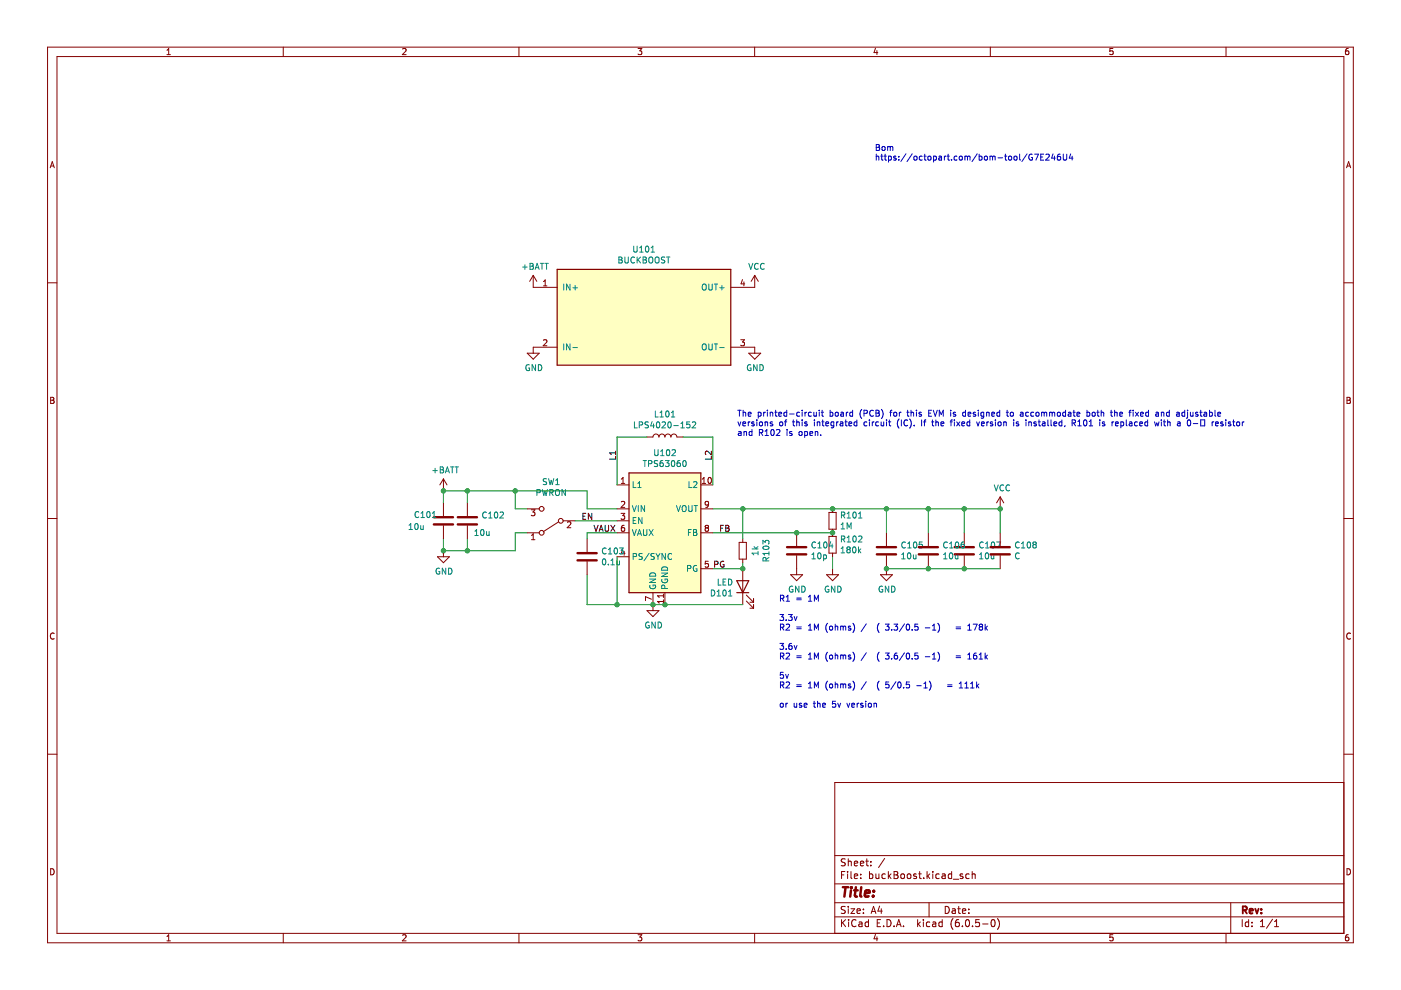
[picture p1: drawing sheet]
(kicad_sch (version 20211123) (generator eeschema)

 (paper "A4")

 (lib_symbols
  (symbol "Accelerando:BUCKBOOST" (pin_names (offset 1.016)) (in_bom yes) (on_board yes)
   (property "Reference" "U" (id 0) (at 0 2.54 0) (effects (font (size 1.27 1.27))))
   (property "Value" "BUCKBOOST" (id 1) (at 0 -1.27 0) (effects (font (size 1.27 1.27))))
   (property "Footprint" "" (id 2) (at -2.54 3.81 0) (effects (font (size 1.27 1.27)) hide))
   (property "Datasheet" "" (id 3) (at -2.54 3.81 0) (effects (font (size 1.27 1.27)) hide))
   (symbol "BUCKBOOST_0_1"
    (rectangle (start -17.78 10.16) (end 19.05 -10.16) (stroke (width 0.254) (type default) (color 0 0 0 0)) (fill (type background))))
   (symbol "BUCKBOOST_1_1"
    (pin power_in line (at -22.86 6.35 0) (length 5.08) (name "IN+" (effects (font (size 1.27 1.27)))) (number "1" (effects (font (size 1.27 1.27)))))
    (pin power_in line (at -22.86 -6.35 0) (length 5.08) (name "IN-" (effects (font (size 1.27 1.27)))) (number "2" (effects (font (size 1.27 1.27)))))
    (pin power_out line (at 24.13 -6.35 180) (length 5.08) (name "OUT-" (effects (font (size 1.27 1.27)))) (number "3" (effects (font (size 1.27 1.27)))))
    (pin power_out line (at 24.13 6.35 180) (length 5.08) (name "OUT+" (effects (font (size 1.27 1.27)))) (number "4" (effects (font (size 1.27 1.27)))))))
  (symbol "Device:C" (pin_numbers hide) (pin_names (offset 0.254)) (in_bom yes) (on_board yes)
   (property "Reference" "C" (id 0) (at 0.635 2.54 0) (effects (font (size 1.27 1.27)) (justify left)))
   (property "Value" "C" (id 1) (at 0.635 -2.54 0) (effects (font (size 1.27 1.27)) (justify left)))
   (property "Footprint" "" (id 2) (at 0.9652 -3.81 0) (effects (font (size 1.27 1.27)) hide))
   (property "Datasheet" "~" (id 3) (at 0 0 0) (effects (font (size 1.27 1.27)) hide))
   (symbol "C_0_1"
    (polyline (pts (xy -2.032 -0.762) (xy 2.032 -0.762)) (stroke (width 0.508) (type default) (color 0 0 0 0)) (fill (type none)))
    (polyline (pts (xy -2.032 0.762) (xy 2.032 0.762)) (stroke (width 0.508) (type default) (color 0 0 0 0)) (fill (type none))))
   (symbol "C_1_1"
    (pin passive line (at 0 3.81 270) (length 2.794) (name "~" (effects (font (size 1.27 1.27)))) (number "1" (effects (font (size 1.27 1.27)))))
    (pin passive line (at 0 -3.81 90) (length 2.794) (name "~" (effects (font (size 1.27 1.27)))) (number "2" (effects (font (size 1.27 1.27)))))))
  (symbol "Device:L" (pin_numbers hide) (pin_names (offset 1.016) hide) (in_bom yes) (on_board yes)
   (property "Reference" "L" (id 0) (at -1.27 0 90) (effects (font (size 1.27 1.27))))
   (property "Value" "L" (id 1) (at 1.905 0 90) (effects (font (size 1.27 1.27))))
   (property "Footprint" "" (id 2) (at 0 0 0) (effects (font (size 1.27 1.27)) hide))
   (property "Datasheet" "~" (id 3) (at 0 0 0) (effects (font (size 1.27 1.27)) hide))
   (symbol "L_0_1"
    (arc (start 0 -2.54) (mid 0.635 -1.905) (end 0 -1.27) (stroke (width 0) (type default) (color 0 0 0 0)) (fill (type none)))
    (arc (start 0 -1.27) (mid 0.635 -0.635) (end 0 0) (stroke (width 0) (type default) (color 0 0 0 0)) (fill (type none)))
    (arc (start 0 0) (mid 0.635 0.635) (end 0 1.27) (stroke (width 0) (type default) (color 0 0 0 0)) (fill (type none)))
    (arc (start 0 1.27) (mid 0.635 1.905) (end 0 2.54) (stroke (width 0) (type default) (color 0 0 0 0)) (fill (type none))))
   (symbol "L_1_1"
    (pin passive line (at 0 3.81 270) (length 1.27) (name "1" (effects (font (size 1.27 1.27)))) (number "1" (effects (font (size 1.27 1.27)))))
    (pin passive line (at 0 -3.81 90) (length 1.27) (name "2" (effects (font (size 1.27 1.27)))) (number "2" (effects (font (size 1.27 1.27)))))))
  (symbol "Device:LED" (pin_numbers hide) (pin_names (offset 1.016) hide) (in_bom yes) (on_board yes)
   (property "Reference" "D" (id 0) (at 0 2.54 0) (effects (font (size 1.27 1.27))))
   (property "Value" "LED" (id 1) (at 0 -2.54 0) (effects (font (size 1.27 1.27))))
   (property "Footprint" "" (id 2) (at 0 0 0) (effects (font (size 1.27 1.27)) hide))
   (property "Datasheet" "~" (id 3) (at 0 0 0) (effects (font (size 1.27 1.27)) hide))
   (symbol "LED_0_1"
    (polyline (pts (xy -1.27 -1.27) (xy -1.27 1.27)) (stroke (width 0.254) (type default) (color 0 0 0 0)) (fill (type none)))
    (polyline (pts (xy -1.27 0) (xy 1.27 0)) (stroke (width 0) (type default) (color 0 0 0 0)) (fill (type none)))
    (polyline (pts (xy 1.27 -1.27) (xy 1.27 1.27) (xy -1.27 0) (xy 1.27 -1.27)) (stroke (width 0.254) (type default) (color 0 0 0 0)) (fill (type none)))
    (polyline (pts (xy -3.048 -0.762) (xy -4.572 -2.286) (xy -3.81 -2.286) (xy -4.572 -2.286) (xy -4.572 -1.524)) (stroke (width 0) (type default) (color 0 0 0 0)) (fill (type none)))
    (polyline (pts (xy -1.778 -0.762) (xy -3.302 -2.286) (xy -2.54 -2.286) (xy -3.302 -2.286) (xy -3.302 -1.524)) (stroke (width 0) (type default) (color 0 0 0 0)) (fill (type none))))
   (symbol "LED_1_1"
    (pin passive line (at -3.81 0 0) (length 2.54) (name "K" (effects (font (size 1.27 1.27)))) (number "1" (effects (font (size 1.27 1.27)))))
    (pin passive line (at 3.81 0 180) (length 2.54) (name "A" (effects (font (size 1.27 1.27)))) (number "2" (effects (font (size 1.27 1.27)))))))
  (symbol "Device:R_Small" (pin_numbers hide) (pin_names (offset 0.254) hide) (in_bom yes) (on_board yes)
   (property "Reference" "R" (id 0) (at 0.762 0.508 0) (effects (font (size 1.27 1.27)) (justify left)))
   (property "Value" "R_Small" (id 1) (at 0.762 -1.016 0) (effects (font (size 1.27 1.27)) (justify left)))
   (property "Footprint" "" (id 2) (at 0 0 0) (effects (font (size 1.27 1.27)) hide))
   (property "Datasheet" "~" (id 3) (at 0 0 0) (effects (font (size 1.27 1.27)) hide))
   (symbol "R_Small_0_1"
    (rectangle (start -0.762 1.778) (end 0.762 -1.778) (stroke (width 0.2032) (type default) (color 0 0 0 0)) (fill (type none))))
   (symbol "R_Small_1_1"
    (pin passive line (at 0 2.54 270) (length 0.762) (name "~" (effects (font (size 1.27 1.27)))) (number "1" (effects (font (size 1.27 1.27)))))
    (pin passive line (at 0 -2.54 90) (length 0.762) (name "~" (effects (font (size 1.27 1.27)))) (number "2" (effects (font (size 1.27 1.27)))))))
  (symbol "Regulator_Switching:TPS63060" (in_bom yes) (on_board yes)
   (property "Reference" "U" (id 0) (at -7.62 13.97 0) (effects (font (size 1.27 1.27)) (justify left)))
   (property "Value" "TPS63060" (id 1) (at 2.54 13.97 0) (effects (font (size 1.27 1.27))))
   (property "Footprint" "Package_SON:Texas_S-PWSON-N10_ThermalVias" (id 2) (at 0 -16.51 0) (effects (font (size 1.27 1.27)) hide))
   (property "Datasheet" "http://www.ti.com/lit/ds/symlink/tps63060.pdf" (id 3) (at 0 0 0) (effects (font (size 1.27 1.27)) hide))
   (symbol "TPS63060_0_1"
    (rectangle (start -7.62 12.7) (end 7.62 -12.7) (stroke (width 0.254) (type default) (color 0 0 0 0)) (fill (type background))))
   (symbol "TPS63060_1_1"
    (pin input line (at -10.16 10.16 0) (length 2.54) (name "L1" (effects (font (size 1.27 1.27)))) (number "1" (effects (font (size 1.27 1.27)))))
    (pin input line (at 10.16 10.16 180) (length 2.54) (name "L2" (effects (font (size 1.27 1.27)))) (number "10" (effects (font (size 1.27 1.27)))))
    (pin power_in line (at 0 -15.24 90) (length 2.54) (name "PGND" (effects (font (size 1.27 1.27)))) (number "11" (effects (font (size 1.27 1.27)))))
    (pin power_in line (at -10.16 5.08 0) (length 2.54) (name "VIN" (effects (font (size 1.27 1.27)))) (number "2" (effects (font (size 1.27 1.27)))))
    (pin input line (at -10.16 2.54 0) (length 2.54) (name "EN" (effects (font (size 1.27 1.27)))) (number "3" (effects (font (size 1.27 1.27)))))
    (pin input line (at -10.16 -5.08 0) (length 2.54) (name "PS/SYNC" (effects (font (size 1.27 1.27)))) (number "4" (effects (font (size 1.27 1.27)))))
    (pin output line (at 10.16 -7.62 180) (length 2.54) (name "PG" (effects (font (size 1.27 1.27)))) (number "5" (effects (font (size 1.27 1.27)))))
    (pin passive line (at -10.16 0 0) (length 2.54) (name "VAUX" (effects (font (size 1.27 1.27)))) (number "6" (effects (font (size 1.27 1.27)))))
    (pin power_in line (at -2.54 -15.24 90) (length 2.54) (name "GND" (effects (font (size 1.27 1.27)))) (number "7" (effects (font (size 1.27 1.27)))))
    (pin input line (at 10.16 0 180) (length 2.54) (name "FB" (effects (font (size 1.27 1.27)))) (number "8" (effects (font (size 1.27 1.27)))))
    (pin power_out line (at 10.16 5.08 180) (length 2.54) (name "VOUT" (effects (font (size 1.27 1.27)))) (number "9" (effects (font (size 1.27 1.27)))))))
  (symbol "Switch:SW_SPDT" (pin_names (offset 0) hide) (in_bom yes) (on_board yes)
   (property "Reference" "SW" (id 0) (at 0 4.318 0) (effects (font (size 1.27 1.27))))
   (property "Value" "SW_SPDT" (id 1) (at 0 -5.08 0) (effects (font (size 1.27 1.27))))
   (property "Footprint" "" (id 2) (at 0 0 0) (effects (font (size 1.27 1.27)) hide))
   (property "Datasheet" "~" (id 3) (at 0 0 0) (effects (font (size 1.27 1.27)) hide))
   (symbol "SW_SPDT_0_0"
    (circle (center -2.032 0) (radius 0.508) (stroke (width 0) (type default) (color 0 0 0 0)) (fill (type none)))
    (circle (center 2.032 -2.54) (radius 0.508) (stroke (width 0) (type default) (color 0 0 0 0)) (fill (type none))))
   (symbol "SW_SPDT_0_1"
    (polyline (pts (xy -1.524 0.254) (xy 1.651 2.286)) (stroke (width 0) (type default) (color 0 0 0 0)) (fill (type none)))
    (circle (center 2.032 2.54) (radius 0.508) (stroke (width 0) (type default) (color 0 0 0 0)) (fill (type none))))
   (symbol "SW_SPDT_1_1"
    (pin passive line (at 5.08 2.54 180) (length 2.54) (name "A" (effects (font (size 1.27 1.27)))) (number "1" (effects (font (size 1.27 1.27)))))
    (pin passive line (at -5.08 0 0) (length 2.54) (name "B" (effects (font (size 1.27 1.27)))) (number "2" (effects (font (size 1.27 1.27)))))
    (pin passive line (at 5.08 -2.54 180) (length 2.54) (name "C" (effects (font (size 1.27 1.27)))) (number "3" (effects (font (size 1.27 1.27)))))))
  (symbol "power:+BATT" (power) (pin_names (offset 0)) (in_bom yes) (on_board yes)
   (property "Reference" "#PWR" (id 0) (at 0 -3.81 0) (effects (font (size 1.27 1.27)) hide))
   (property "Value" "+BATT" (id 1) (at 0 3.556 0) (effects (font (size 1.27 1.27))))
   (property "Footprint" "" (id 2) (at 0 0 0) (effects (font (size 1.27 1.27)) hide))
   (property "Datasheet" "" (id 3) (at 0 0 0) (effects (font (size 1.27 1.27)) hide))
   (symbol "+BATT_0_1"
    (polyline (pts (xy -0.762 1.27) (xy 0 2.54)) (stroke (width 0) (type default) (color 0 0 0 0)) (fill (type none)))
    (polyline (pts (xy 0 0) (xy 0 2.54)) (stroke (width 0) (type default) (color 0 0 0 0)) (fill (type none)))
    (polyline (pts (xy 0 2.54) (xy 0.762 1.27)) (stroke (width 0) (type default) (color 0 0 0 0)) (fill (type none))))
   (symbol "+BATT_1_1"
    (pin power_in line (at 0 0 90) (length 0) hide (name "+BATT" (effects (font (size 1.27 1.27)))) (number "1" (effects (font (size 1.27 1.27)))))))
  (symbol "power:GND" (power) (pin_names (offset 0)) (in_bom yes) (on_board yes)
   (property "Reference" "#PWR" (id 0) (at 0 -6.35 0) (effects (font (size 1.27 1.27)) hide))
   (property "Value" "GND" (id 1) (at 0 -3.81 0) (effects (font (size 1.27 1.27))))
   (property "Footprint" "" (id 2) (at 0 0 0) (effects (font (size 1.27 1.27)) hide))
   (property "Datasheet" "" (id 3) (at 0 0 0) (effects (font (size 1.27 1.27)) hide))
   (symbol "GND_0_1"
    (polyline (pts (xy 0 0) (xy 0 -1.27) (xy 1.27 -1.27) (xy 0 -2.54) (xy -1.27 -1.27) (xy 0 -1.27)) (stroke (width 0) (type default) (color 0 0 0 0)) (fill (type none))))
   (symbol "GND_1_1"
    (pin power_in line (at 0 0 270) (length 0) hide (name "GND" (effects (font (size 1.27 1.27)))) (number "1" (effects (font (size 1.27 1.27)))))))
  (symbol "power:VCC" (power) (pin_names (offset 0)) (in_bom yes) (on_board yes)
   (property "Reference" "#PWR" (id 0) (at 0 -3.81 0) (effects (font (size 1.27 1.27)) hide))
   (property "Value" "VCC" (id 1) (at 0 3.81 0) (effects (font (size 1.27 1.27))))
   (property "Footprint" "" (id 2) (at 0 0 0) (effects (font (size 1.27 1.27)) hide))
   (property "Datasheet" "" (id 3) (at 0 0 0) (effects (font (size 1.27 1.27)) hide))
   (symbol "VCC_0_1"
    (polyline (pts (xy -0.762 1.27) (xy 0 2.54)) (stroke (width 0) (type default) (color 0 0 0 0)) (fill (type none)))
    (polyline (pts (xy 0 0) (xy 0 2.54)) (stroke (width 0) (type default) (color 0 0 0 0)) (fill (type none)))
    (polyline (pts (xy 0 2.54) (xy 0.762 1.27)) (stroke (width 0) (type default) (color 0 0 0 0)) (fill (type none))))
   (symbol "VCC_1_1"
    (pin power_in line (at 0 0 90) (length 0) hide (name "VCC" (effects (font (size 1.27 1.27)))) (number "1" (effects (font (size 1.27 1.27))))))))

 (junction (at 187.96 120.65) (diameter 0) (color 0 0 0 0))
 (junction (at 109.22 104.14) (diameter 0) (color 0 0 0 0))
 (junction (at 138.43 128.27) (diameter 0) (color 0 0 0 0))
 (junction (at 93.98 104.14) (diameter 0) (color 0 0 0 0))
 (junction (at 99.06 104.14) (diameter 0) (color 0 0 0 0))
 (junction (at 157.48 107.95) (diameter 0) (color 0 0 0 0))
 (junction (at 130.81 128.27) (diameter 0) (color 0 0 0 0))
 (junction (at 212.09 107.95) (diameter 0) (color 0 0 0 0))
 (junction (at 140.97 128.27) (diameter 0) (color 0 0 0 0))
 (junction (at 176.53 113.03) (diameter 0) (color 0 0 0 0))
 (junction (at 157.48 120.65) (diameter 0) (color 0 0 0 0))
 (junction (at 196.85 120.65) (diameter 0) (color 0 0 0 0))
 (junction (at 93.98 116.84) (diameter 0) (color 0 0 0 0))
 (junction (at 187.96 107.95) (diameter 0) (color 0 0 0 0))
 (junction (at 176.53 107.95) (diameter 0) (color 0 0 0 0))
 (junction (at 196.85 107.95) (diameter 0) (color 0 0 0 0))
 (junction (at 168.91 113.03) (diameter 0) (color 0 0 0 0))
 (junction (at 99.06 116.84) (diameter 0) (color 0 0 0 0))
 (junction (at 204.47 107.95) (diameter 0) (color 0 0 0 0))
 (junction (at 204.47 120.65) (diameter 0) (color 0 0 0 0))

 (wire (pts (xy 99.06 116.84) (xy 109.22 116.84)) (stroke (width 0) (type default) (color 0 0 0 0)))
 (wire (pts (xy 93.98 104.14) (xy 99.06 104.14)) (stroke (width 0) (type default) (color 0 0 0 0)))
 (wire (pts (xy 176.53 118.11) (xy 176.53 120.65)) (stroke (width 0) (type default) (color 0 0 0 0)))
 (wire (pts (xy 204.47 107.95) (xy 212.09 107.95)) (stroke (width 0) (type default) (color 0 0 0 0)))
 (wire (pts (xy 151.13 120.65) (xy 157.48 120.65)) (stroke (width 0) (type default) (color 0 0 0 0)))
 (wire (pts (xy 109.22 113.03) (xy 109.22 116.84)) (stroke (width 0) (type default) (color 0 0 0 0)))
 (wire (pts (xy 196.85 120.65) (xy 204.47 120.65)) (stroke (width 0) (type default) (color 0 0 0 0)))
 (wire (pts (xy 196.85 107.95) (xy 204.47 107.95)) (stroke (width 0) (type default) (color 0 0 0 0)))
 (wire (pts (xy 168.91 113.03) (xy 176.53 113.03)) (stroke (width 0) (type default) (color 0 0 0 0)))
 (wire (pts (xy 130.81 128.27) (xy 124.46 128.27)) (stroke (width 0) (type default) (color 0 0 0 0)))
 (wire (pts (xy 111.76 107.95) (xy 109.22 107.95)) (stroke (width 0) (type default) (color 0 0 0 0)))
 (wire (pts (xy 204.47 107.95) (xy 204.47 113.03)) (stroke (width 0) (type default) (color 0 0 0 0)))
 (wire (pts (xy 140.97 128.27) (xy 157.48 128.27)) (stroke (width 0) (type default) (color 0 0 0 0)))
 (wire (pts (xy 187.96 107.95) (xy 187.96 113.03)) (stroke (width 0) (type default) (color 0 0 0 0)))
 (wire (pts (xy 157.48 107.95) (xy 176.53 107.95)) (stroke (width 0) (type default) (color 0 0 0 0)))
 (wire (pts (xy 130.81 118.11) (xy 130.81 128.27)) (stroke (width 0) (type default) (color 0 0 0 0)))
 (wire (pts (xy 157.48 119.38) (xy 157.48 120.65)) (stroke (width 0) (type default) (color 0 0 0 0)))
 (wire (pts (xy 187.96 107.95) (xy 196.85 107.95)) (stroke (width 0) (type default) (color 0 0 0 0)))
 (wire (pts (xy 109.22 107.95) (xy 109.22 104.14)) (stroke (width 0) (type default) (color 0 0 0 0)))
 (wire (pts (xy 151.13 92.71) (xy 151.13 102.87)) (stroke (width 0) (type default) (color 0 0 0 0)))
 (wire (pts (xy 99.06 104.14) (xy 109.22 104.14)) (stroke (width 0) (type default) (color 0 0 0 0)))
 (wire (pts (xy 93.98 114.3) (xy 93.98 116.84)) (stroke (width 0) (type default) (color 0 0 0 0)))
 (wire (pts (xy 124.46 128.27) (xy 124.46 121.92)) (stroke (width 0) (type default) (color 0 0 0 0)))
 (wire (pts (xy 196.85 107.95) (xy 196.85 113.03)) (stroke (width 0) (type default) (color 0 0 0 0)))
 (wire (pts (xy 93.98 106.68) (xy 93.98 104.14)) (stroke (width 0) (type default) (color 0 0 0 0)))
 (wire (pts (xy 99.06 106.68) (xy 99.06 104.14)) (stroke (width 0) (type default) (color 0 0 0 0)))
 (wire (pts (xy 99.06 114.3) (xy 99.06 116.84)) (stroke (width 0) (type default) (color 0 0 0 0)))
 (wire (pts (xy 187.96 120.65) (xy 196.85 120.65)) (stroke (width 0) (type default) (color 0 0 0 0)))
 (wire (pts (xy 130.81 113.03) (xy 124.46 113.03)) (stroke (width 0) (type default) (color 0 0 0 0)))
 (wire (pts (xy 157.48 114.3) (xy 157.48 107.95)) (stroke (width 0) (type default) (color 0 0 0 0)))
 (wire (pts (xy 111.76 113.03) (xy 109.22 113.03)) (stroke (width 0) (type default) (color 0 0 0 0)))
 (wire (pts (xy 137.16 92.71) (xy 130.81 92.71)) (stroke (width 0) (type default) (color 0 0 0 0)))
 (wire (pts (xy 124.46 107.95) (xy 130.81 107.95)) (stroke (width 0) (type default) (color 0 0 0 0)))
 (wire (pts (xy 124.46 104.14) (xy 124.46 107.95)) (stroke (width 0) (type default) (color 0 0 0 0)))
 (wire (pts (xy 130.81 92.71) (xy 130.81 102.87)) (stroke (width 0) (type default) (color 0 0 0 0)))
 (wire (pts (xy 151.13 107.95) (xy 157.48 107.95)) (stroke (width 0) (type default) (color 0 0 0 0)))
 (wire (pts (xy 109.22 104.14) (xy 124.46 104.14)) (stroke (width 0) (type default) (color 0 0 0 0)))
 (wire (pts (xy 204.47 120.65) (xy 212.09 120.65)) (stroke (width 0) (type default) (color 0 0 0 0)))
 (wire (pts (xy 151.13 113.03) (xy 168.91 113.03)) (stroke (width 0) (type default) (color 0 0 0 0)))
 (wire (pts (xy 93.98 116.84) (xy 99.06 116.84)) (stroke (width 0) (type default) (color 0 0 0 0)))
 (wire (pts (xy 124.46 113.03) (xy 124.46 114.3)) (stroke (width 0) (type default) (color 0 0 0 0)))
 (wire (pts (xy 121.92 110.49) (xy 130.81 110.49)) (stroke (width 0) (type default) (color 0 0 0 0)))
 (wire (pts (xy 138.43 128.27) (xy 140.97 128.27)) (stroke (width 0) (type default) (color 0 0 0 0)))
 (wire (pts (xy 138.43 128.27) (xy 130.81 128.27)) (stroke (width 0) (type default) (color 0 0 0 0)))
 (wire (pts (xy 176.53 107.95) (xy 187.96 107.95)) (stroke (width 0) (type default) (color 0 0 0 0)))
 (wire (pts (xy 144.78 92.71) (xy 151.13 92.71)) (stroke (width 0) (type default) (color 0 0 0 0)))
 (wire (pts (xy 212.09 107.95) (xy 212.09 113.03)) (stroke (width 0) (type default) (color 0 0 0 0)))

 (image (at 63.5 167.64)
  (data))

 (text "Bom \nhttps://octopart.com/bom-tool/G7E246U4" (at 185.42 34.29 0) (effects (font (size 1.27 1.27)) (justify left bottom)))
 (text "The printed-circuit board (PCB) for this EVM is designed to accommodate both the fixed and adjustable\nversions of this integrated circuit (IC). If the fixed version is installed, R101 is replaced with a 0-Ω resistor\nand R102 is open." (at 156.21 92.71 0) (effects (font (size 1.27 1.27)) (justify left bottom)))
 (text "R1 = 1M\n\n3.3v\nR2 = 1M (ohms) /  ( 3.3/0.5 -1)   = 178k\n\n3.6v\nR2 = 1M (ohms) /  ( 3.6/0.5 -1)   = 161k\n\n5v\nR2 = 1M (ohms) /  ( 5/0.5 -1)   = 111k\n\nor use the 5v version\n\n" (at 165.1 152.4 0) (effects (font (size 1.27 1.27)) (justify left bottom)))

 (label "L1" (at 130.81 97.79 90) (effects (font (size 1.27 1.27)) (justify left bottom)))
 (label "PG" (at 151.13 120.65 0) (effects (font (size 1.27 1.27)) (justify left bottom)))
 (label "FB" (at 152.4 113.03 0) (effects (font (size 1.27 1.27)) (justify left bottom)))
 (label "EN" (at 123.19 110.49 0) (effects (font (size 1.27 1.27)) (justify left bottom)))
 (label "L2" (at 151.13 97.79 90) (effects (font (size 1.27 1.27)) (justify left bottom)))
 (label "VAUX" (at 125.73 113.03 0) (effects (font (size 1.27 1.27)) (justify left bottom)))

 (symbol (lib_id "Accelerando:BUCKBOOST") (at 135.89 67.31 0) (unit 1) (in_bom yes) (on_board yes)
  (property "Reference" "U101" (id 0) (at 136.525 52.9082 0))
  (property "Value" "" (id 1) (at 136.525 55.2196 0))
  (property "Footprint" "" (id 2) (at 133.35 63.5 0) (effects (font (size 1.27 1.27)) hide))
  (property "Datasheet" "" (id 3) (at 133.35 63.5 0) (effects (font (size 1.27 1.27)) hide)) (pin "1") (pin "2") (pin "3") (pin "4"))

 (symbol (lib_id "Regulator_Switching:TPS63060") (at 140.97 113.03 0) (unit 1) (in_bom yes) (on_board yes)
  (property "Reference" "U102" (id 0) (at 140.97 96.0882 0))
  (property "Value" "" (id 1) (at 140.97 98.3996 0))
  (property "Footprint" "" (id 2) (at 140.97 129.54 0) (effects (font (size 1.27 1.27)) hide))
  (property "Datasheet" "http://www.ti.com/lit/ds/symlink/tps63060.pdf" (id 3) (at 140.97 113.03 0) (effects (font (size 1.27 1.27)) hide)) (pin "1") (pin "10") (pin "11") (pin "2") (pin "3") (pin "4") (pin "5") (pin "6") (pin "7") (pin "8") (pin "9"))

 (symbol (lib_id "Device:C") (at 124.46 118.11 0) (unit 1) (in_bom yes) (on_board yes)
  (property "Reference" "C103" (id 0) (at 127.381 116.9416 0) (effects (font (size 1.27 1.27)) (justify left)))
  (property "Value" "" (id 1) (at 127.381 119.253 0) (effects (font (size 1.27 1.27)) (justify left)))
  (property "Footprint" "" (id 2) (at 125.4252 121.92 0) (effects (font (size 1.27 1.27)) hide))
  (property "Datasheet" "~" (id 3) (at 124.46 118.11 0) (effects (font (size 1.27 1.27)) hide)) (pin "1") (pin "2"))

 (symbol (lib_id "Device:C") (at 93.98 110.49 0) (unit 1) (in_bom yes) (on_board yes)
  (property "Reference" "C101" (id 0) (at 87.63 109.22 0) (effects (font (size 1.27 1.27)) (justify left)))
  (property "Value" "" (id 1) (at 86.36 111.76 0) (effects (font (size 1.27 1.27)) (justify left)))
  (property "Footprint" "" (id 2) (at 94.9452 114.3 0) (effects (font (size 1.27 1.27)) hide))
  (property "Datasheet" "~" (id 3) (at 93.98 110.49 0) (effects (font (size 1.27 1.27)) hide)) (pin "1") (pin "2"))

 (symbol (lib_id "Device:C") (at 168.91 116.84 0) (unit 1) (in_bom yes) (on_board yes)
  (property "Reference" "C104" (id 0) (at 171.831 115.6716 0) (effects (font (size 1.27 1.27)) (justify left)))
  (property "Value" "" (id 1) (at 171.831 117.983 0) (effects (font (size 1.27 1.27)) (justify left)))
  (property "Footprint" "" (id 2) (at 169.8752 120.65 0) (effects (font (size 1.27 1.27)) hide))
  (property "Datasheet" "~" (id 3) (at 168.91 116.84 0) (effects (font (size 1.27 1.27)) hide)) (pin "1") (pin "2"))

 (symbol (lib_id "Device:C") (at 187.96 116.84 0) (unit 1) (in_bom yes) (on_board yes)
  (property "Reference" "C105" (id 0) (at 190.881 115.6716 0) (effects (font (size 1.27 1.27)) (justify left)))
  (property "Value" "" (id 1) (at 190.881 117.983 0) (effects (font (size 1.27 1.27)) (justify left)))
  (property "Footprint" "" (id 2) (at 188.9252 120.65 0) (effects (font (size 1.27 1.27)) hide))
  (property "Datasheet" "~" (id 3) (at 187.96 116.84 0) (effects (font (size 1.27 1.27)) hide)) (pin "1") (pin "2"))

 (symbol (lib_id "power:GND") (at 138.43 128.27 0) (unit 1) (in_bom yes) (on_board yes)
  (property "Reference" "#PWR0101" (id 0) (at 138.43 134.62 0) (effects (font (size 1.27 1.27)) hide))
  (property "Value" "" (id 1) (at 138.557 132.6642 0))
  (property "Footprint" "" (id 2) (at 138.43 128.27 0) (effects (font (size 1.27 1.27)) hide))
  (property "Datasheet" "" (id 3) (at 138.43 128.27 0) (effects (font (size 1.27 1.27)) hide)) (pin "1"))

 (symbol (lib_id "power:GND") (at 160.02 73.66 0) (unit 1) (in_bom yes) (on_board yes)
  (property "Reference" "#PWR0102" (id 0) (at 160.02 80.01 0) (effects (font (size 1.27 1.27)) hide))
  (property "Value" "" (id 1) (at 160.147 78.0542 0))
  (property "Footprint" "" (id 2) (at 160.02 73.66 0) (effects (font (size 1.27 1.27)) hide))
  (property "Datasheet" "" (id 3) (at 160.02 73.66 0) (effects (font (size 1.27 1.27)) hide)) (pin "1"))

 (symbol (lib_id "power:GND") (at 113.03 73.66 0) (unit 1) (in_bom yes) (on_board yes)
  (property "Reference" "#PWR0103" (id 0) (at 113.03 80.01 0) (effects (font (size 1.27 1.27)) hide))
  (property "Value" "" (id 1) (at 113.157 78.0542 0))
  (property "Footprint" "" (id 2) (at 113.03 73.66 0) (effects (font (size 1.27 1.27)) hide))
  (property "Datasheet" "" (id 3) (at 113.03 73.66 0) (effects (font (size 1.27 1.27)) hide)) (pin "1"))

 (symbol (lib_id "Device:C") (at 196.85 116.84 0) (unit 1) (in_bom yes) (on_board yes)
  (property "Reference" "C106" (id 0) (at 199.771 115.6716 0) (effects (font (size 1.27 1.27)) (justify left)))
  (property "Value" "" (id 1) (at 199.771 117.983 0) (effects (font (size 1.27 1.27)) (justify left)))
  (property "Footprint" "" (id 2) (at 197.8152 120.65 0) (effects (font (size 1.27 1.27)) hide))
  (property "Datasheet" "~" (id 3) (at 196.85 116.84 0) (effects (font (size 1.27 1.27)) hide)) (pin "1") (pin "2"))

 (symbol (lib_id "Device:C") (at 204.47 116.84 0) (unit 1) (in_bom yes) (on_board yes)
  (property "Reference" "C107" (id 0) (at 207.391 115.6716 0) (effects (font (size 1.27 1.27)) (justify left)))
  (property "Value" "" (id 1) (at 207.391 117.983 0) (effects (font (size 1.27 1.27)) (justify left)))
  (property "Footprint" "" (id 2) (at 205.4352 120.65 0) (effects (font (size 1.27 1.27)) hide))
  (property "Datasheet" "~" (id 3) (at 204.47 116.84 0) (effects (font (size 1.27 1.27)) hide)) (pin "1") (pin "2"))

 (symbol (lib_id "Device:C") (at 212.09 116.84 0) (unit 1) (in_bom yes) (on_board yes)
  (property "Reference" "C108" (id 0) (at 215.011 115.6716 0) (effects (font (size 1.27 1.27)) (justify left)))
  (property "Value" "" (id 1) (at 215.011 117.983 0) (effects (font (size 1.27 1.27)) (justify left)))
  (property "Footprint" "" (id 2) (at 213.0552 120.65 0) (effects (font (size 1.27 1.27)) hide))
  (property "Datasheet" "~" (id 3) (at 212.09 116.84 0) (effects (font (size 1.27 1.27)) hide)) (pin "1") (pin "2"))

 (symbol (lib_id "power:GND") (at 93.98 116.84 0) (unit 1) (in_bom yes) (on_board yes)
  (property "Reference" "#PWR0105" (id 0) (at 93.98 123.19 0) (effects (font (size 1.27 1.27)) hide))
  (property "Value" "" (id 1) (at 94.107 121.2342 0))
  (property "Footprint" "" (id 2) (at 93.98 116.84 0) (effects (font (size 1.27 1.27)) hide))
  (property "Datasheet" "" (id 3) (at 93.98 116.84 0) (effects (font (size 1.27 1.27)) hide)) (pin "1"))

 (symbol (lib_id "power:GND") (at 168.91 120.65 0) (unit 1) (in_bom yes) (on_board yes)
  (property "Reference" "#PWR0108" (id 0) (at 168.91 127 0) (effects (font (size 1.27 1.27)) hide))
  (property "Value" "" (id 1) (at 169.037 125.0442 0))
  (property "Footprint" "" (id 2) (at 168.91 120.65 0) (effects (font (size 1.27 1.27)) hide))
  (property "Datasheet" "" (id 3) (at 168.91 120.65 0) (effects (font (size 1.27 1.27)) hide)) (pin "1"))

 (symbol (lib_id "power:GND") (at 187.96 120.65 0) (unit 1) (in_bom yes) (on_board yes)
  (property "Reference" "#PWR0109" (id 0) (at 187.96 127 0) (effects (font (size 1.27 1.27)) hide))
  (property "Value" "" (id 1) (at 188.087 125.0442 0))
  (property "Footprint" "" (id 2) (at 187.96 120.65 0) (effects (font (size 1.27 1.27)) hide))
  (property "Datasheet" "" (id 3) (at 187.96 120.65 0) (effects (font (size 1.27 1.27)) hide)) (pin "1"))

 (symbol (lib_id "Device:R_Small") (at 176.53 110.49 0) (unit 1) (in_bom yes) (on_board yes)
  (property "Reference" "R101" (id 0) (at 178.0286 109.3216 0) (effects (font (size 1.27 1.27)) (justify left)))
  (property "Value" "" (id 1) (at 178.0286 111.633 0) (effects (font (size 1.27 1.27)) (justify left)))
  (property "Footprint" "" (id 2) (at 176.53 110.49 0) (effects (font (size 1.27 1.27)) hide))
  (property "Datasheet" "~" (id 3) (at 176.53 110.49 0) (effects (font (size 1.27 1.27)) hide)) (pin "1") (pin "2"))

 (symbol (lib_id "Device:R_Small") (at 176.53 115.57 0) (unit 1) (in_bom yes) (on_board yes)
  (property "Reference" "R102" (id 0) (at 178.0286 114.4016 0) (effects (font (size 1.27 1.27)) (justify left)))
  (property "Value" "" (id 1) (at 178.0286 116.713 0) (effects (font (size 1.27 1.27)) (justify left)))
  (property "Footprint" "" (id 2) (at 176.53 115.57 0) (effects (font (size 1.27 1.27)) hide))
  (property "Datasheet" "~" (id 3) (at 176.53 115.57 0) (effects (font (size 1.27 1.27)) hide)) (pin "1") (pin "2"))

 (symbol (lib_id "power:GND") (at 176.53 120.65 0) (unit 1) (in_bom yes) (on_board yes)
  (property "Reference" "#PWR0110" (id 0) (at 176.53 127 0) (effects (font (size 1.27 1.27)) hide))
  (property "Value" "" (id 1) (at 176.657 125.0442 0))
  (property "Footprint" "" (id 2) (at 176.53 120.65 0) (effects (font (size 1.27 1.27)) hide))
  (property "Datasheet" "" (id 3) (at 176.53 120.65 0) (effects (font (size 1.27 1.27)) hide)) (pin "1"))

 (symbol (lib_id "power:+BATT") (at 113.03 60.96 0) (unit 1) (in_bom yes) (on_board yes)
  (property "Reference" "#PWR0111" (id 0) (at 113.03 64.77 0) (effects (font (size 1.27 1.27)) hide))
  (property "Value" "" (id 1) (at 113.411 56.5658 0))
  (property "Footprint" "" (id 2) (at 113.03 60.96 0) (effects (font (size 1.27 1.27)) hide))
  (property "Datasheet" "" (id 3) (at 113.03 60.96 0) (effects (font (size 1.27 1.27)) hide)) (pin "1"))

 (symbol (lib_id "power:+BATT") (at 93.98 104.14 0) (unit 1) (in_bom yes) (on_board yes)
  (property "Reference" "#PWR0112" (id 0) (at 93.98 107.95 0) (effects (font (size 1.27 1.27)) hide))
  (property "Value" "" (id 1) (at 94.361 99.7458 0))
  (property "Footprint" "" (id 2) (at 93.98 104.14 0) (effects (font (size 1.27 1.27)) hide))
  (property "Datasheet" "" (id 3) (at 93.98 104.14 0) (effects (font (size 1.27 1.27)) hide)) (pin "1"))

 (symbol (lib_id "power:VCC") (at 160.02 60.96 0) (unit 1) (in_bom yes) (on_board yes)
  (property "Reference" "#PWR0113" (id 0) (at 160.02 64.77 0) (effects (font (size 1.27 1.27)) hide))
  (property "Value" "" (id 1) (at 160.4518 56.5658 0))
  (property "Footprint" "" (id 2) (at 160.02 60.96 0) (effects (font (size 1.27 1.27)) hide))
  (property "Datasheet" "" (id 3) (at 160.02 60.96 0) (effects (font (size 1.27 1.27)) hide)) (pin "1"))

 (symbol (lib_id "power:VCC") (at 212.09 107.95 0) (unit 1) (in_bom yes) (on_board yes)
  (property "Reference" "#PWR0114" (id 0) (at 212.09 111.76 0) (effects (font (size 1.27 1.27)) hide))
  (property "Value" "" (id 1) (at 212.5218 103.5558 0))
  (property "Footprint" "" (id 2) (at 212.09 107.95 0) (effects (font (size 1.27 1.27)) hide))
  (property "Datasheet" "" (id 3) (at 212.09 107.95 0) (effects (font (size 1.27 1.27)) hide)) (pin "1"))

 (symbol (lib_id "Device:L") (at 140.97 92.71 90) (unit 1) (in_bom yes) (on_board yes)
  (property "Reference" "L101" (id 0) (at 140.97 87.884 90))
  (property "Value" "" (id 1) (at 140.97 90.1954 90))
  (property "Footprint" "" (id 2) (at 140.97 92.71 0) (effects (font (size 1.27 1.27)) hide))
  (property "Datasheet" "~" (id 3) (at 140.97 92.71 0) (effects (font (size 1.27 1.27)) hide)) (pin "1") (pin "2"))

 (symbol (lib_id "Device:C") (at 99.06 110.49 0) (unit 1) (in_bom yes) (on_board yes)
  (property "Reference" "C102" (id 0) (at 101.981 109.3216 0) (effects (font (size 1.27 1.27)) (justify left)))
  (property "Value" "" (id 1) (at 100.33 113.03 0) (effects (font (size 1.27 1.27)) (justify left)))
  (property "Footprint" "" (id 2) (at 100.0252 114.3 0) (effects (font (size 1.27 1.27)) hide))
  (property "Datasheet" "~" (id 3) (at 99.06 110.49 0) (effects (font (size 1.27 1.27)) hide)) (pin "1") (pin "2"))

 (symbol (lib_id "Device:LED") (at 157.48 124.46 90) (unit 1) (in_bom yes) (on_board yes)
  (property "Reference" "D101" (id 0) (at 155.4988 125.857 90) (effects (font (size 1.27 1.27)) (justify left)))
  (property "Value" "" (id 1) (at 155.4988 123.5456 90) (effects (font (size 1.27 1.27)) (justify left)))
  (property "Footprint" "" (id 2) (at 157.48 124.46 0) (effects (font (size 1.27 1.27)) hide))
  (property "Datasheet" "~" (id 3) (at 157.48 124.46 0) (effects (font (size 1.27 1.27)) hide)) (pin "1") (pin "2"))

 (symbol (lib_id "Device:R_Small") (at 157.48 116.84 0) (unit 1) (in_bom yes) (on_board yes)
  (property "Reference" "R103" (id 0) (at 162.4584 116.84 90))
  (property "Value" "" (id 1) (at 160.147 116.84 90))
  (property "Footprint" "" (id 2) (at 157.48 116.84 0) (effects (font (size 1.27 1.27)) hide))
  (property "Datasheet" "~" (id 3) (at 157.48 116.84 0) (effects (font (size 1.27 1.27)) hide)) (pin "1") (pin "2"))

 (symbol (lib_id "Switch:SW_SPDT") (at 116.84 110.49 180) (unit 1) (in_bom yes) (on_board yes)
  (property "Reference" "SW1" (id 0) (at 116.84 102.235 0))
  (property "Value" "" (id 1) (at 116.84 104.5464 0))
  (property "Footprint" "" (id 2) (at 116.84 110.49 0) (effects (font (size 1.27 1.27)) hide))
  (property "Datasheet" "~" (id 3) (at 116.84 110.49 0) (effects (font (size 1.27 1.27)) hide)) (pin "1") (pin "2") (pin "3"))

 (sheet_instances (path "" (page "1")))

)
